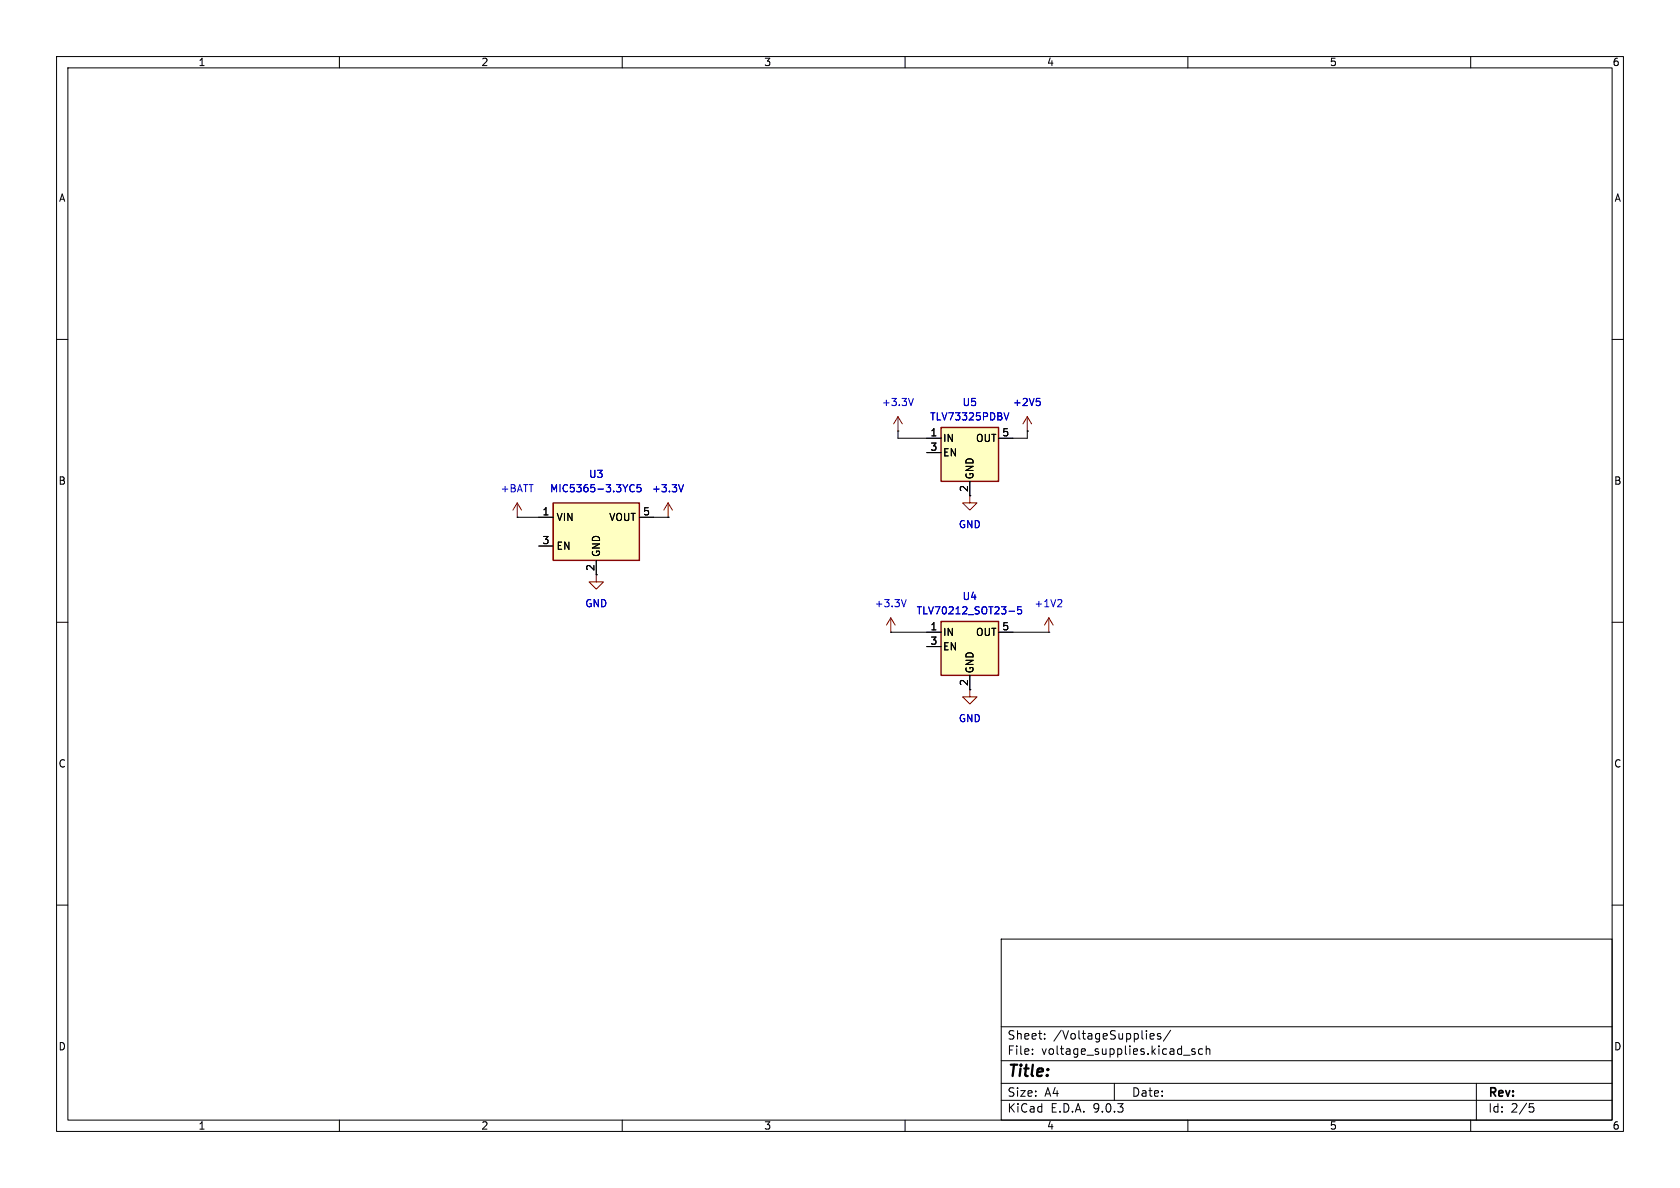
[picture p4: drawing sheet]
<svg xmlns="http://www.w3.org/2000/svg" width="297mm" height="210mm" viewBox="0 0 297 210" stroke-linecap="round" stroke-linejoin="round" font-family="sans-serif">
<g fill="none" stroke="#000" stroke-width=".18">
<path d="M10 10h277v190h-277zM12 12h273v186h-273zM60 10v2M110 10v2M160 10v2M210 10v2M260 10v2M10 60h2M285 60h2M10 110h2M285 110h2M10 160h2"/>
<path d="M177 166h108v32h-108zM285 160h2M60 198v2M110 198v2M160 198v2M177 194.5h108M177 191.5h108M177 187.5h108M177 181.5h108M182.5 186.3v.1M182.5 185.5v.1M184.7 183.6v.1"/>
<path d="M184.7 182.8v.1M197 191.5v3M203.3 183.2l.7-.1v-.3l-.5-.1-.2 .2 .1 .7h.6M205.2 182.8l-.4-.1-.2 .2 .1 .2 .5 .2v.3h-.6M207 182.1l-1.3 2M209.2 186.5h1.2M210 198v2M211.2 185.5l-.3-.1-.2 .2v.2l.5 .2v.3h-.5M212.6 185.5l-.4-.1-.3 .3v.4l.1 .2h.6M213.2 185.5l.3-.1 .3 .1 .1 .9M213.2 184.9v1.5M260 198v2"/>
<path d="M261 191.5v6.5M270.4 195.1h.7M270.5 195.7h.4l.3 .3-.2 .5-.5 .1"/>
</g>
<path d="M105.4 101.6v1.3h1.3l-1.3 1.2-1.3-1.2h1.3" fill="none" stroke="#840000" stroke-width=".18"/>
<path d="M97.8 88.9h15.2v10.2h-15.2z" fill="#ffffc2"/>
<path d="M97.8 88.9h15.2v10.2h-15.2z" fill="none" stroke="#840000" stroke-width=".25"/>
<path d="M91.4 91.4h.1M95.2 91.4h2.6M95.2 96.5h2.6M105.4 99.1v2.5M113 91.4h2.6M118.1 91.4h.1M185.4 111.8h.1" fill="none" stroke="#000" stroke-width=".18"/>
<path d="M111.3 86.4l.3 .5h.3l.2-.1M112.1 85.8l-.2-.1h-.3l-.3 .5M113.3 85.7h-.6l-.1 .6 .2-.1h.4l.1 .2v.4l-.2 .1-.5-.1M120.8 85.7l-.4 1.2M187.5 106l.2 .2v.3l-.8 .8h.8" fill="none" stroke="#0000c2" stroke-width=".18"/>
<path d="M91.4 88.9l-.7 1.3M91.4 88.9l.8 1.3M91.4 88.9v2.5M118.1 88.9l-.8 1.3M118.1 88.9l.8 1.3M118.1 88.9v2.5M185.4 109.2l-.7 1.3M185.4 109.2l.8 1.3M185.4 109.2v2.6M171.4 121.9v1.3h1.3l-1.3 1.3-1.2-1.3h1.2" fill="none" stroke="#840000" stroke-width=".18"/>
<path d="M166.4 109.9h10.1v9.5h-10.1z" fill="#ffffc2"/>
<path d="M166.4 109.9h10.1v9.5h-10.1z" fill="none" stroke="#840000" stroke-width=".25"/>
<path d="M158.7 76.2h.1M181.6 76.2h.1M157.5 111.8h.1M163.8 111.8h2.6M163.8 114.3h2.6M171.4 119.4v2.5M176.5 111.8h2.6" fill="none" stroke="#000" stroke-width=".18"/>
<path d="M161.5 70.4l-.5 1.3M183.2 70.4h.6M183.7 70.9l.2 .3v.3l-.2 .2M160.2 106l-.4 1.3M178.4 108h.9M180.6 107.3h-.7v.6l.2-.2 .4 .1 .1 .2v.4l-.2 .1-.5-.1" fill="none" stroke="#0000c2" stroke-width=".18"/>
<path d="M158.7 73.7l-.7 1.2M158.7 73.7l.8 1.2M158.7 73.7v2.5M181.6 73.7l-.8 1.2M181.6 73.7l.8 1.2M181.6 73.7v2.5M171.4 87.6v1.3h1.3l-1.3 1.3-1.2-1.3h1.2M157.5 109.2l-.8 1.3M157.5 109.2l.7 1.3M157.5 109.2v2.6" fill="none" stroke="#840000" stroke-width=".18"/>
<path d="M166.4 75.6h10.1v9.5h-10.1z" fill="#ffffc2"/>
<path d="M166.4 75.6h10.1v9.5h-10.1z" fill="none" stroke="#840000" stroke-width=".25"/>
<g fill="none" stroke="#000" stroke-width=".18">
<path d="M158.7 76.2v1.3h7.7M181.6 76.2h.1M181.6 76.2v1.3h-5.1M91.4 91.4h6.4M95.2 96.5h2.6M105.4 99.1v2.5M113 91.4h5.1M118.1 91.4h.1M163.8 80h2.6M171.4 85.1v2.5M157.5 111.8h8.9M163.8 114.3h2.6"/>
<path d="M171.4 119.4v2.5M176.5 111.8h8.9"/>
</g>
<path d="M177.5 73l.4 1.2 .4-1.2M183.2 70.4h.6M183.7 70.9l.2 .3v.3l-.2 .2M111.3 86.4l.3 .5h.3l.2-.1M112.1 85.8l-.2-.1h-.3l-.3 .5M113.3 85.7h-.6l-.1 .6 .2-.1h.4l.1 .2v.4l-.2 .1-.5-.1M120.8 85.7l-.4 1.2M178.4 108h.9M180.6 107.3h-.7v.6l.2-.2 .4 .1 .1 .2v.4l-.2 .1-.5-.1" fill="none" stroke="#0000c2" stroke-width=".18"/>
<text font-size="2.8" x="178" y="190.9">Title:</text>
<g font-size="2.1">
<text x="178" y="184">Sheet:</text>
<text x="186.2" y="184">/VoltageSupplies/</text>
<text x="178" y="186.7">File:</text>
<text x="184.1" y="186.7">voltage_supplies.kicad_sch</text>
<text x="178" y="196.9">KiCad</text>
<text x="178" y="194.1">Size:</text>
<text x="184.7" y="194.1">A4</text>
<text x="185.7" y="196.9">E.D.A.</text>
<text x="193.3" y="196.9">9.0.3</text>
<text x="200" y="194.1">Date:</text>
<text x="263" y="194.3">Rev:</text>
<text x="263" y="196.9">Id:</text>
<text x="267.1" y="196.9">2/5</text>
</g>
<g font-size="1.8">
<text x="35" y="11.9">1</text>
<text x="85" y="11.9">2</text>
<text x="135" y="11.9">3</text>
<text x="185" y="11.9">4</text>
<text x="235" y="11.9">5</text>
<text x="285" y="11.9">6</text>
<text x="10.3" y="35.9">A</text>
<text x="285.3" y="35.9">A</text>
<text x="164.4" y="77.2">1</text>
<text x="177.1" y="77.2">5</text>
<text x="164.4" y="79.8">3</text>
<text x="166.6" y="78.3">IN</text>
<text x="166.6" y="80.9">EN</text>
<text x="172.4" y="78.3">OUT</text>
<text x="10.3" y="85.9">B</text>
<text x="171.2" y="87.1" transform="rotate(-90 171.2 87.1)">2</text>
<text x="172.3" y="84.8" transform="rotate(-90 172.3 84.8)">GND</text>
<text x="285.3" y="85.9">B</text>
<text x="95.8" y="91.2">1</text>
<text x="98.3" y="92.3">VIN</text>
<text x="107.6" y="92.3">VOUT</text>
<text x="113.6" y="91.2">5</text>
<text x="95.8" y="96.3">3</text>
<text x="98.3" y="97.4">EN</text>
<text x="105.2" y="101" transform="rotate(-90 105.2 101)">2</text>
<text x="106.3" y="98.6" transform="rotate(-90 106.3 98.6)">GND</text>
<text x="164.4" y="111.5">1</text>
<text x="166.6" y="112.6">IN</text>
<text x="172.4" y="112.6">OUT</text>
<text x="177.1" y="111.5">5</text>
<text x="164.4" y="114">3</text>
<text x="166.6" y="115.2">EN</text>
<text x="172.3" y="119.1" transform="rotate(-90 172.3 119.1)">GND</text>
<text x="171.2" y="121.4" transform="rotate(-90 171.2 121.4)">2</text>
<text x="10.3" y="135.9">C</text>
<text x="285.3" y="135.9">C</text>
<text x="10.3" y="185.9">D</text>
<text x="285.3" y="185.9">D</text>
<text x="35" y="199.9">1</text>
<text x="85" y="199.9">2</text>
<text x="135" y="199.9">3</text>
<text x="185" y="199.9">4</text>
<text x="235" y="199.9">5</text>
<text x="285" y="199.9">6</text>
</g>
<g font-size="1.8" fill="#0000c2">
<text x="155.8" y="72">+3.3V</text>
<text x="170.1" y="72">U5</text>
<text x="179" y="72">+2V5</text>
<text x="164.3" y="74.5">TLV73325PDBV</text>
<text x="88.4" y="87.2">+BATT</text>
<text x="97.1" y="87.2">MIC5365-3.3YC5</text>
<text x="104" y="84.7">U3</text>
<text x="115.2" y="87.2">+3.3V</text>
<text x="169.4" y="93.6">GND</text>
<text x="103.4" y="107.5">GND</text>
<text x="154.5" y="107.5">+3.3V</text>
<text x="170.1" y="106.3">U4</text>
<text x="182.8" y="107.5">+1V2</text>
<text x="161.9" y="108.8">TLV70212_SOT23-5</text>
<text x="169.4" y="127.9">GND</text>
</g>
</svg>
